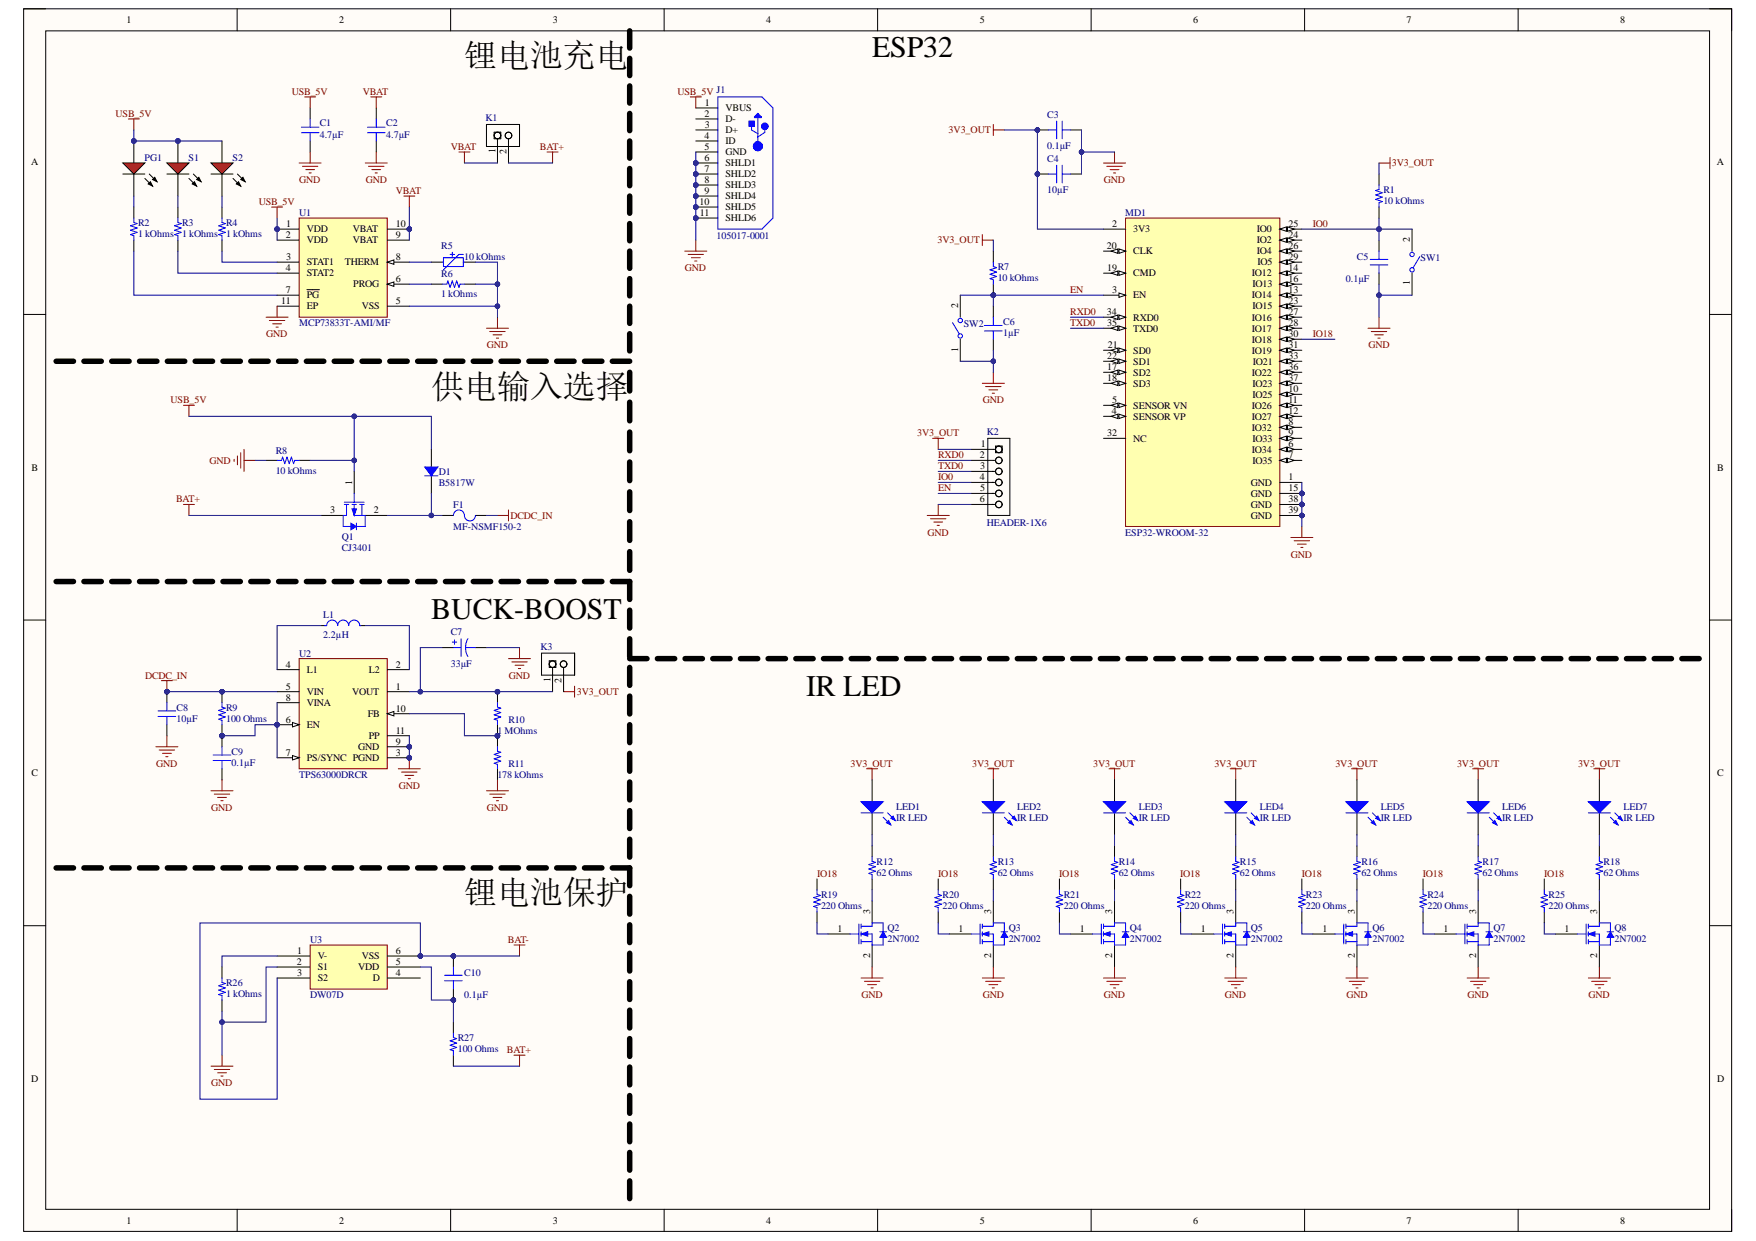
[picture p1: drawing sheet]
# Altium project ESP32_AC_Controller.PrjPcb
1 sheet, 68 parts. Net scope: global (net labels, ports and power ports of the same name join across sheets).
Board file: ESP32_AC_Controller.PcbDoc

## Sheet ESP32_AC_Controller.SchDoc
size A3; SheetNumber: 1; SheetTotal: 1

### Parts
C1  4.7µF  [CAP 0603_1608]
C2  4.7µF  [CAP 0603_1608]
C3  0.1µF  [CAP 0603_1608]
C4  10µF  [CAP 0603_1608]
C5  0.1µF  [CAP 0603_1608]
C6  1µF  [CAP 0603_1608]
C7  33µF  [CAP POL 1411_3528]
C8  10µF  [CAP 0603_1608]
C9  0.1µF  [CAP 0603_1608]
C10  0.1µF  [CAP 0603_1608]
D1  B5817W  [SOD-123]
F1  MF-NSMF150-2  [BOUR-MF-NSMF150-2_V]
J1  105017-0001  [USB-MICRO-B_V]
K1  HEADER-1X2  [HEADER-1X2]  (value not drawn)
K2  HEADER-1X6  [HEADER-1X6]
K3  HEADER-1X2  [HEADER-1X2]  (value not drawn)
L1  2.2µH  [FP-IHLP-2525CZ-FP_2_413x3-MFG]
LED1  IR LED  [Type 5mm]
LED2  IR LED  [Type 5mm]
LED3  IR LED  [Type 5mm]
LED4  IR LED  [Type 5mm]
LED5  IR LED  [Type 5mm]
LED6  IR LED  [Type 5mm]
LED7  IR LED  [Type 5mm]
MD1  ESP32-WROOM-32  [FP-ESP32-WROOM-32-MFG]
PG1  TLMS1100-GS08  [VISH-TLMX1100_V]  (value not drawn)
Q1  CJ3401  [FAIR-SSOT3L-3_V]
Q2  2N7002  [STM-SOT-23-3_V]
Q3  2N7002  [STM-SOT-23-3_V]
Q4  2N7002  [STM-SOT-23-3_V]
Q5  2N7002  [STM-SOT-23-3_V]
Q6  2N7002  [STM-SOT-23-3_V]
Q7  2N7002  [STM-SOT-23-3_V]
Q8  2N7002  [STM-SOT-23-3_V]
R1  10 kOhms  [RES 0603_1608]
R2  1 kOhms  [RES 0603_1608]
R3  1 kOhms  [RES 0603_1608]
R4  1 kOhms  [RES 0603_1608]
R5  10 kOhms  [PTC 0603_1608]
R6  1 kOhms  [RES 0603_1608]
R7  10 kOhms  [RES 0603_1608]
R8  10 kOhms  [RES 0603_1608]
R9  100 Ohms  [RES 0603_1608]
R10  1 MOhms  [RES 0603_1608]
R11  178 kOhms  [RES 0603_1608]
R12  62 Ohms  [RES 0603_1608]
R13  62 Ohms  [RES 0603_1608]
R14  62 Ohms  [RES 0603_1608]
R15  62 Ohms  [RES 0603_1608]
R16  62 Ohms  [RES 0603_1608]
R17  62 Ohms  [RES 0603_1608]
R18  62 Ohms  [RES 0603_1608]
R19  220 Ohms  [RES 0603_1608]
R20  220 Ohms  [RES 0603_1608]
R21  220 Ohms  [RES 0603_1608]
R22  220 Ohms  [RES 0603_1608]
R23  220 Ohms  [RES 0603_1608]
R24  220 Ohms  [RES 0603_1608]
R25  220 Ohms  [RES 0603_1608]
R26  1 kOhms  [RES 0603_1608]
R27  100 Ohms  [RES 0603_1608]
S1  TLMS1100-GS08  [VISH-TLMX1100_V]  (value not drawn)
S2  TLMS1100-GS08  [VISH-TLMX1100_V]  (value not drawn)
SW1  B3U-1000P  [FP-B3U-1000P-MFG]  (value not drawn)
SW2  B3U-1000P  [FP-B3U-1000P-MFG]  (value not drawn)
U1  MCP73833T-AMI/MF  [DFN-MF10]
U2  TPS63000DRCR  [DRC0010J_V]
U3  DW07D  [DW07D]

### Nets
3V3_OUT: C3.2 C4.1 K2.1 K3.2 LED1.2(A) LED2.2(A) LED3.2(A) LED4.2(A) LED5.2(A) LED6.2(A) LED7.2(A) MD1.2(3V3) R1.2 R7.2
BAT+: K1.2 Q1.3(DRAIN) R27.1
BAT-: C10.1 U3.3(S2) U3.6(VSS)
DCDC_IN: C8.2 F1.2 R9.1 U2.5(VIN)
GND: C1.1 C2.1 C3.1 C4.2 C5.2 C6.1 C7.2 C8.1 C9.2 J1.5(GND) J1.6(SHLD1) J1.7(SHLD2) J1.8(SHLD3) J1.9(SHLD4) J1.10(SHLD5) J1.11(SHLD6) K2.6 MD1.1(GND) MD1.15(GND) MD1.38(GND) MD1.39(GND) Q2.2(S) Q3.2(S) Q4.2(S) Q5.2(S) Q6.2(S) Q7.2(S) Q8.2(S) R5.1 R6.1 R8.2 R11.2 R26.1 SW1.1 SW2.1 U1.5(VSS) U1.11(EP) U2.3(PGND) U2.9(GND) U2.11(PP) U3.2(S1)
USB_5V: C1.2 D1.1 J1.1(VBUS) PG1.1(A) Q1.1(GATE) R8.1 S1.1(A) S2.1(A) U1.1(VDD) U1.2(VDD)
VBAT: C2.2 K1.1 U1.9(VBAT) U1.10(VBAT)
EN: C6.2 K2.5 MD1.3(EN) R7.1 SW2.2
IO0: C5.1 K2.4 MD1.25(IO0) R1.1 SW1.2
IO18: MD1.30(IO18) R19.2 R20.2 R21.2 R22.2 R23.2 R24.2 R25.2
RXD0: K2.2 MD1.34(RXD0)
TXD0: K2.3 MD1.35(TXD0)
NetC7_1: C7.1 K3.1 R10.1 U2.1(VOUT)
NetC9_1: C9.1 R9.2 U2.6(EN) U2.7(PS/SYNC) U2.8(VINA)
NetC10_2: C10.2 R27.2 U3.5(VDD)
NetD1_2: D1.2 F1.1 Q1.2(SOURCE)
NetL1_1: L1.1 U2.4(L1)
NetL1_2: L1.2 U2.2(L2)
NetLED1_1: LED1.1(K) R12.2
NetLED2_1: LED2.1(K) R13.2
NetLED3_1: LED3.1(K) R14.2
NetLED4_1: LED4.1(K) R15.2
NetLED5_1: LED5.1(K) R16.2
NetLED6_1: LED6.1(K) R17.2
NetLED7_1: LED7.1(K) R18.2
NetPG1_2: PG1.2(K) R2.2
NetQ2_1: Q2.1(G) R19.1
NetQ2_3: Q2.3(D) R12.1
NetQ3_1: Q3.1(G) R20.1
NetQ3_3: Q3.3(D) R13.1
NetQ4_1: Q4.1(G) R21.1
NetQ4_3: Q4.3(D) R14.1
NetQ5_1: Q5.1(G) R22.1
NetQ5_3: Q5.3(D) R15.1
NetQ6_1: Q6.1(G) R23.1
NetQ6_3: Q6.3(D) R16.1
NetQ7_1: Q7.1(G) R24.1
NetQ7_3: Q7.3(D) R17.1
NetQ8_1: Q8.1(G) R25.1
NetQ8_3: Q8.3(D) R18.1
NetR2_1: R2.1 U1.7(~{PG})
NetR3_1: R3.1 U1.4(STAT2)
NetR3_2: R3.2 S1.2(K)
NetR4_1: R4.1 U1.3(STAT1)
NetR4_2: R4.2 S2.2(K)
NetR5_2: R5.2 U1.8(THERM)
NetR6_2: R6.2 U1.6(PROG)
NetR10_2: R10.2 R11.1 U2.10(FB)
NetR26_2: R26.2 U3.1(V-)

Not connected (* = marked no-connect by the designer): J1 2(D-) 3(D+) 4(ID); MD1 4(SENSOR_VP) 5(SENSOR_VN) 6(IO34) 7(IO35) 8(IO32) 9(IO33) 10(IO25) 11(IO26) 12(IO27) 13(IO14) 14(IO12) 16(IO13) 17(SD2) 18(SD3) 19(CMD) 20(CLK) 21(SD0) 22(SD1) 23(IO15) 24(IO2) 26(IO4) 27(IO16) 28(IO17) 29(IO5) 31(IO19) 32(NC) 33(IO21) 36(IO22) 37(IO23); U3 4(D)

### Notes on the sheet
- 锂电池充电
- ESP32
- 供电输入选择
- (near C7) BUCK-BOOST
- IR LED
- 锂电池保护
